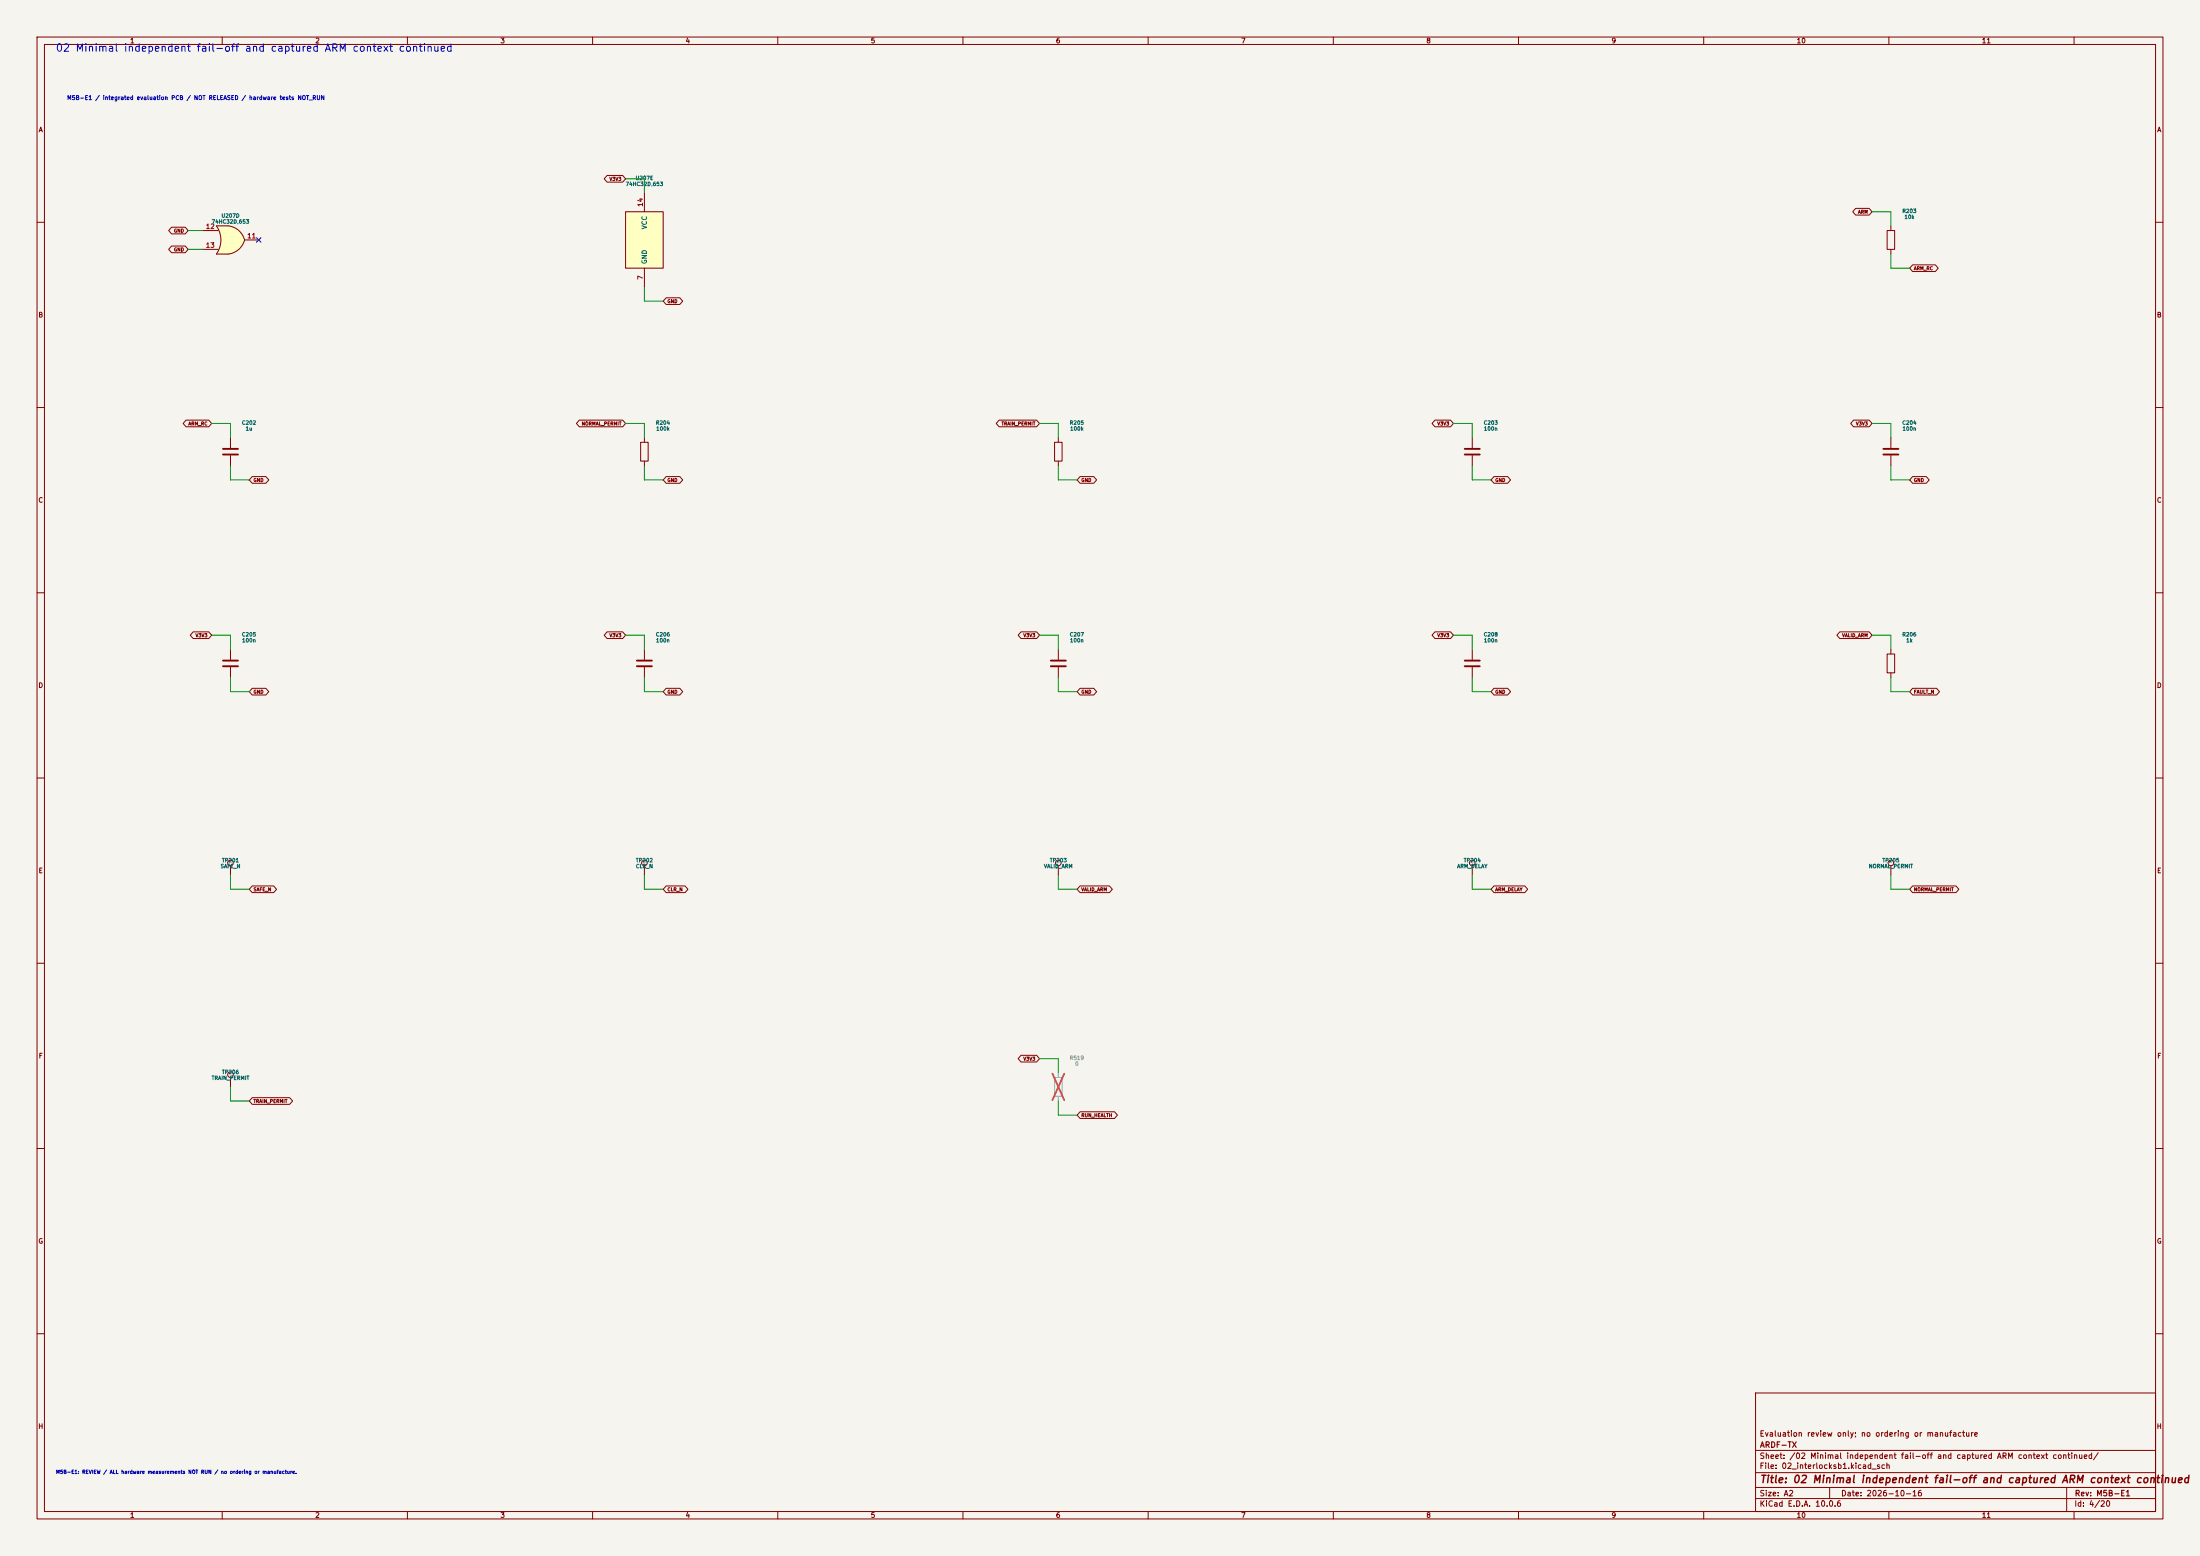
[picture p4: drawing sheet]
(kicad_sch (version 20250114) (generator "eeschema") (generator_version "10.0") (paper "A2") (title_block (title "02 Minimal independent fail-off and captured ARM context continued") (date "2026-10-16") (rev "M5B-E1") (company "ARDF-TX") (comment 1 "Evaluation review only; no ordering or manufacture")) (lib_symbols (symbol "ARDF_2M:74HC32" (body_styles demorgan) (pin_names (offset 1.016)) (exclude_from_sim no) (in_bom yes) (on_board yes) (in_pos_files yes) (duplicate_pin_numbers_are_jumpers no) (property "Reference" "U" (at 0 1.27 0) (show_name no) (do_not_autoplace no) (effects (font (size 1.27 1.27)))) (property "Value" "74LS32" (at 0 -1.27 0) (show_name no) (do_not_autoplace no) (effects (font (size 1.27 1.27)))) (property "Footprint" "" (at 0 0 0) (show_name no) (do_not_autoplace no) (hide yes) (effects (font (size 1.27 1.27)))) (property "Datasheet" "http://www.ti.com/lit/gpn/sn74LS32" (at 0 0 0) (show_name no) (do_not_autoplace no) (hide yes) (effects (font (size 1.27 1.27)))) (property "Description" "Quad 2-input OR" (at 0 0 0) (show_name no) (do_not_autoplace no) (hide yes) (effects (font (size 1.27 1.27)))) (property "ki_locked" "" (at 0 0 0) (show_name no) (do_not_autoplace no) (effects (font (size 1.27 1.27)))) (property "ki_keywords" "TTL Or2" (at 0 0 0) (show_name no) (do_not_autoplace no) (hide yes) (effects (font (size 1.27 1.27)))) (property "ki_fp_filters" "SOIC*3.9x8.7mm*" (at 0 0 0) (show_name no) (do_not_autoplace no) (hide yes) (effects (font (size 1.27 1.27)))) (symbol "74HC32_1_1" (arc (start -3.81 3.81) (mid -2.589 0) (end -3.81 -3.81) (stroke (width 0.254) (type default)) (fill (type none))) (polyline (pts (xy -3.81 3.81) (xy -0.635 3.81)) (stroke (width 0.254) (type default)) (fill (type background))) (polyline (pts (xy -3.81 -3.81) (xy -0.635 -3.81)) (stroke (width 0.254) (type default)) (fill (type background))) (arc (start 3.81 0) (mid 2.1855 -2.584) (end -0.6096 -3.81) (stroke (width 0.254) (type default)) (fill (type background))) (arc (start -0.6096 3.81) (mid 2.1928 2.5924) (end 3.81 0) (stroke (width 0.254) (type default)) (fill (type background))) (polyline (pts (xy -0.635 3.81) (xy -3.81 3.81) (xy -3.81 3.81) (xy -3.556 3.4036) (xy -3.0226 2.2606) (xy -2.6924 1.0414) (xy -2.6162 -0.254) (xy -2.7686 -1.4986) (xy -3.175 -2.7178) (xy -3.81 -3.81) (xy -3.81 -3.81) (xy -0.635 -3.81)) (stroke (width -25.4) (type default)) (fill (type background))) (pin input line (at -7.62 2.54 0) (length 4.318) (name "" (effects (font (size 1.27 1.27)))) (number "1" (effects (font (size 1.27 1.27))))) (pin input line (at -7.62 -2.54 0) (length 4.318) (name "" (effects (font (size 1.27 1.27)))) (number "2" (effects (font (size 1.27 1.27))))) (pin output line (at 7.62 0 180) (length 3.81) (name "" (effects (font (size 1.27 1.27)))) (number "3" (effects (font (size 1.27 1.27)))))) (symbol "74HC32_1_2" (arc (start 0 3.81) (mid 3.7934 0) (end 0 -3.81) (stroke (width 0.254) (type default)) (fill (type background))) (polyline (pts (xy 0 3.81) (xy -3.81 3.81) (xy -3.81 -3.81) (xy 0 -3.81)) (stroke (width 0.254) (type default)) (fill (type background))) (pin input inverted (at -7.62 2.54 0) (length 3.81) (name "" (effects (font (size 1.27 1.27)))) (number "1" (effects (font (size 1.27 1.27))))) (pin input inverted (at -7.62 -2.54 0) (length 3.81) (name "" (effects (font (size 1.27 1.27)))) (number "2" (effects (font (size 1.27 1.27))))) (pin output inverted (at 7.62 0 180) (length 3.81) (name "" (effects (font (size 1.27 1.27)))) (number "3" (effects (font (size 1.27 1.27)))))) (symbol "74HC32_2_1" (arc (start -3.81 3.81) (mid -2.589 0) (end -3.81 -3.81) (stroke (width 0.254) (type default)) (fill (type none))) (polyline (pts (xy -3.81 3.81) (xy -0.635 3.81)) (stroke (width 0.254) (type default)) (fill (type background))) (polyline (pts (xy -3.81 -3.81) (xy -0.635 -3.81)) (stroke (width 0.254) (type default)) (fill (type background))) (arc (start 3.81 0) (mid 2.1855 -2.584) (end -0.6096 -3.81) (stroke (width 0.254) (type default)) (fill (type background))) (arc (start -0.6096 3.81) (mid 2.1928 2.5924) (end 3.81 0) (stroke (width 0.254) (type default)) (fill (type background))) (polyline (pts (xy -0.635 3.81) (xy -3.81 3.81) (xy -3.81 3.81) (xy -3.556 3.4036) (xy -3.0226 2.2606) (xy -2.6924 1.0414) (xy -2.6162 -0.254) (xy -2.7686 -1.4986) (xy -3.175 -2.7178) (xy -3.81 -3.81) (xy -3.81 -3.81) (xy -0.635 -3.81)) (stroke (width -25.4) (type default)) (fill (type background))) (pin input line (at -7.62 2.54 0) (length 4.318) (name "" (effects (font (size 1.27 1.27)))) (number "4" (effects (font (size 1.27 1.27))))) (pin input line (at -7.62 -2.54 0) (length 4.318) (name "" (effects (font (size 1.27 1.27)))) (number "5" (effects (font (size 1.27 1.27))))) (pin output line (at 7.62 0 180) (length 3.81) (name "" (effects (font (size 1.27 1.27)))) (number "6" (effects (font (size 1.27 1.27)))))) (symbol "74HC32_2_2" (arc (start 0 3.81) (mid 3.7934 0) (end 0 -3.81) (stroke (width 0.254) (type default)) (fill (type background))) (polyline (pts (xy 0 3.81) (xy -3.81 3.81) (xy -3.81 -3.81) (xy 0 -3.81)) (stroke (width 0.254) (type default)) (fill (type background))) (pin input inverted (at -7.62 2.54 0) (length 3.81) (name "" (effects (font (size 1.27 1.27)))) (number "4" (effects (font (size 1.27 1.27))))) (pin input inverted (at -7.62 -2.54 0) (length 3.81) (name "" (effects (font (size 1.27 1.27)))) (number "5" (effects (font (size 1.27 1.27))))) (pin output inverted (at 7.62 0 180) (length 3.81) (name "" (effects (font (size 1.27 1.27)))) (number "6" (effects (font (size 1.27 1.27)))))) (symbol "74HC32_3_1" (arc (start -3.81 3.81) (mid -2.589 0) (end -3.81 -3.81) (stroke (width 0.254) (type default)) (fill (type none))) (polyline (pts (xy -3.81 3.81) (xy -0.635 3.81)) (stroke (width 0.254) (type default)) (fill (type background))) (polyline (pts (xy -3.81 -3.81) (xy -0.635 -3.81)) (stroke (width 0.254) (type default)) (fill (type background))) (arc (start 3.81 0) (mid 2.1855 -2.584) (end -0.6096 -3.81) (stroke (width 0.254) (type default)) (fill (type background))) (arc (start -0.6096 3.81) (mid 2.1928 2.5924) (end 3.81 0) (stroke (width 0.254) (type default)) (fill (type background))) (polyline (pts (xy -0.635 3.81) (xy -3.81 3.81) (xy -3.81 3.81) (xy -3.556 3.4036) (xy -3.0226 2.2606) (xy -2.6924 1.0414) (xy -2.6162 -0.254) (xy -2.7686 -1.4986) (xy -3.175 -2.7178) (xy -3.81 -3.81) (xy -3.81 -3.81) (xy -0.635 -3.81)) (stroke (width -25.4) (type default)) (fill (type background))) (pin output line (at 7.62 0 180) (length 3.81) (name "" (effects (font (size 1.27 1.27)))) (number "8" (effects (font (size 1.27 1.27))))) (pin input line (at -7.62 2.54 0) (length 4.318) (name "" (effects (font (size 1.27 1.27)))) (number "9" (effects (font (size 1.27 1.27))))) (pin input line (at -7.62 -2.54 0) (length 4.318) (name "" (effects (font (size 1.27 1.27)))) (number "10" (effects (font (size 1.27 1.27)))))) (symbol "74HC32_3_2" (arc (start 0 3.81) (mid 3.7934 0) (end 0 -3.81) (stroke (width 0.254) (type default)) (fill (type background))) (polyline (pts (xy 0 3.81) (xy -3.81 3.81) (xy -3.81 -3.81) (xy 0 -3.81)) (stroke (width 0.254) (type default)) (fill (type background))) (pin output inverted (at 7.62 0 180) (length 3.81) (name "" (effects (font (size 1.27 1.27)))) (number "8" (effects (font (size 1.27 1.27))))) (pin input inverted (at -7.62 2.54 0) (length 3.81) (name "" (effects (font (size 1.27 1.27)))) (number "9" (effects (font (size 1.27 1.27))))) (pin input inverted (at -7.62 -2.54 0) (length 3.81) (name "" (effects (font (size 1.27 1.27)))) (number "10" (effects (font (size 1.27 1.27)))))) (symbol "74HC32_4_1" (arc (start -3.81 3.81) (mid -2.589 0) (end -3.81 -3.81) (stroke (width 0.254) (type default)) (fill (type none))) (polyline (pts (xy -3.81 3.81) (xy -0.635 3.81)) (stroke (width 0.254) (type default)) (fill (type background))) (polyline (pts (xy -3.81 -3.81) (xy -0.635 -3.81)) (stroke (width 0.254) (type default)) (fill (type background))) (arc (start 3.81 0) (mid 2.1855 -2.584) (end -0.6096 -3.81) (stroke (width 0.254) (type default)) (fill (type background))) (arc (start -0.6096 3.81) (mid 2.1928 2.5924) (end 3.81 0) (stroke (width 0.254) (type default)) (fill (type background))) (polyline (pts (xy -0.635 3.81) (xy -3.81 3.81) (xy -3.81 3.81) (xy -3.556 3.4036) (xy -3.0226 2.2606) (xy -2.6924 1.0414) (xy -2.6162 -0.254) (xy -2.7686 -1.4986) (xy -3.175 -2.7178) (xy -3.81 -3.81) (xy -3.81 -3.81) (xy -0.635 -3.81)) (stroke (width -25.4) (type default)) (fill (type background))) (pin output line (at 7.62 0 180) (length 3.81) (name "" (effects (font (size 1.27 1.27)))) (number "11" (effects (font (size 1.27 1.27))))) (pin input line (at -7.62 2.54 0) (length 4.318) (name "" (effects (font (size 1.27 1.27)))) (number "12" (effects (font (size 1.27 1.27))))) (pin input line (at -7.62 -2.54 0) (length 4.318) (name "" (effects (font (size 1.27 1.27)))) (number "13" (effects (font (size 1.27 1.27)))))) (symbol "74HC32_4_2" (arc (start 0 3.81) (mid 3.7934 0) (end 0 -3.81) (stroke (width 0.254) (type default)) (fill (type background))) (polyline (pts (xy 0 3.81) (xy -3.81 3.81) (xy -3.81 -3.81) (xy 0 -3.81)) (stroke (width 0.254) (type default)) (fill (type background))) (pin output inverted (at 7.62 0 180) (length 3.81) (name "" (effects (font (size 1.27 1.27)))) (number "11" (effects (font (size 1.27 1.27))))) (pin input inverted (at -7.62 2.54 0) (length 3.81) (name "" (effects (font (size 1.27 1.27)))) (number "12" (effects (font (size 1.27 1.27))))) (pin input inverted (at -7.62 -2.54 0) (length 3.81) (name "" (effects (font (size 1.27 1.27)))) (number "13" (effects (font (size 1.27 1.27)))))) (symbol "74HC32_5_0" (pin power_in line (at 0 -12.7 90) (length 5.08) (name "GND" (effects (font (size 1.27 1.27)))) (number "7" (effects (font (size 1.27 1.27))))) (pin power_in line (at 0 12.7 270) (length 5.08) (name "VCC" (effects (font (size 1.27 1.27)))) (number "14" (effects (font (size 1.27 1.27)))))) (symbol "74HC32_5_1" (rectangle (start -5.08 7.62) (end 5.08 -7.62) (stroke (width 0.254) (type default)) (fill (type background)))) (embedded_fonts no)) (symbol "ARDF_2M:C" (pin_numbers (hide yes)) (pin_names (offset 0.254)) (exclude_from_sim no) (in_bom yes) (on_board yes) (in_pos_files yes) (duplicate_pin_numbers_are_jumpers no) (property "Reference" "C" (at 0.635 2.54 0) (show_name no) (do_not_autoplace no) (effects (font (size 1.27 1.27)) (justify left))) (property "Value" "C" (at 0.635 -2.54 0) (show_name no) (do_not_autoplace no) (effects (font (size 1.27 1.27)) (justify left))) (property "Footprint" "" (at 0.9652 -3.81 0) (show_name no) (do_not_autoplace no) (hide yes) (effects (font (size 1.27 1.27)))) (property "Datasheet" "" (at 0 0 0) (show_name no) (do_not_autoplace no) (hide yes) (effects (font (size 1.27 1.27)))) (property "Description" "Unpolarized capacitor" (at 0 0 0) (show_name no) (do_not_autoplace no) (hide yes) (effects (font (size 1.27 1.27)))) (property "ki_keywords" "cap capacitor" (at 0 0 0) (show_name no) (do_not_autoplace no) (hide yes) (effects (font (size 1.27 1.27)))) (property "ki_fp_filters" "C_*" (at 0 0 0) (show_name no) (do_not_autoplace no) (hide yes) (effects (font (size 1.27 1.27)))) (symbol "C_0_1" (polyline (pts (xy -2.032 0.762) (xy 2.032 0.762)) (stroke (width 0.508) (type default)) (fill (type none))) (polyline (pts (xy -2.032 -0.762) (xy 2.032 -0.762)) (stroke (width 0.508) (type default)) (fill (type none)))) (symbol "C_1_1" (pin passive line (at 0 3.81 270) (length 2.794) (name "" (effects (font (size 1.27 1.27)))) (number "1" (effects (font (size 1.27 1.27))))) (pin passive line (at 0 -3.81 90) (length 2.794) (name "" (effects (font (size 1.27 1.27)))) (number "2" (effects (font (size 1.27 1.27)))))) (embedded_fonts no)) (symbol "ARDF_2M:R" (pin_numbers (hide yes)) (pin_names (offset 0)) (exclude_from_sim no) (in_bom yes) (on_board yes) (in_pos_files yes) (duplicate_pin_numbers_are_jumpers no) (property "Reference" "R" (at 2.032 0 90) (show_name no) (do_not_autoplace no) (effects (font (size 1.27 1.27)))) (property "Value" "R" (at 0 0 90) (show_name no) (do_not_autoplace no) (effects (font (size 1.27 1.27)))) (property "Footprint" "" (at -1.778 0 90) (show_name no) (do_not_autoplace no) (hide yes) (effects (font (size 1.27 1.27)))) (property "Datasheet" "" (at 0 0 0) (show_name no) (do_not_autoplace no) (hide yes) (effects (font (size 1.27 1.27)))) (property "Description" "Resistor" (at 0 0 0) (show_name no) (do_not_autoplace no) (hide yes) (effects (font (size 1.27 1.27)))) (property "ki_keywords" "R res resistor" (at 0 0 0) (show_name no) (do_not_autoplace no) (hide yes) (effects (font (size 1.27 1.27)))) (property "ki_fp_filters" "R_*" (at 0 0 0) (show_name no) (do_not_autoplace no) (hide yes) (effects (font (size 1.27 1.27)))) (symbol "R_0_1" (rectangle (start -1.016 -2.54) (end 1.016 2.54) (stroke (width 0.254) (type default)) (fill (type none)))) (symbol "R_1_1" (pin passive line (at 0 3.81 270) (length 1.27) (name "" (effects (font (size 1.27 1.27)))) (number "1" (effects (font (size 1.27 1.27))))) (pin passive line (at 0 -3.81 90) (length 1.27) (name "" (effects (font (size 1.27 1.27)))) (number "2" (effects (font (size 1.27 1.27)))))) (embedded_fonts no)) (symbol "ARDF_2M:TestPoint" (pin_numbers (hide yes)) (pin_names (offset 0.762) (hide yes)) (exclude_from_sim no) (in_bom yes) (on_board yes) (in_pos_files yes) (duplicate_pin_numbers_are_jumpers no) (property "Reference" "TP" (at 0 6.858 0) (show_name no) (do_not_autoplace no) (effects (font (size 1.27 1.27)))) (property "Value" "TestPoint" (at 0 5.08 0) (show_name no) (do_not_autoplace no) (effects (font (size 1.27 1.27)))) (property "Footprint" "" (at 5.08 0 0) (show_name no) (do_not_autoplace no) (hide yes) (effects (font (size 1.27 1.27)))) (property "Datasheet" "" (at 5.08 0 0) (show_name no) (do_not_autoplace no) (hide yes) (effects (font (size 1.27 1.27)))) (property "Description" "test point" (at 0 0 0) (show_name no) (do_not_autoplace no) (hide yes) (effects (font (size 1.27 1.27)))) (property "ki_keywords" "test point tp" (at 0 0 0) (show_name no) (do_not_autoplace no) (hide yes) (effects (font (size 1.27 1.27)))) (property "ki_fp_filters" "Pin* Test* ARDF_2M:Probe_Pad_0p6" (at 0 0 0) (show_name no) (do_not_autoplace no) (hide yes) (effects (font (size 1.27 1.27)))) (symbol "TestPoint_0_1" (circle (center 0 3.302) (radius 0.762) (stroke (width 0) (type default)) (fill (type none)))) (symbol "TestPoint_1_1" (pin passive line (at 0 0 90) (length 2.54) (name "1" (effects (font (size 1.27 1.27)))) (number "1" (effects (font (size 1.27 1.27)))))) (embedded_fonts no))) (text "02 Minimal independent fail-off and captured ARM context continued" (at 15 12 0) (effects (font (size 2 2)) (justify left top))) (text "M5B-E1 / integrated evaluation PCB / NOT RELEASED / hardware tests NOT_RUN" (at 18 26 0) (effects (font (size 1.1 1.1)) (justify left top))) (symbol (lib_id "ARDF_2M:74HC32") (at 62.230000000000004 64.77 0) (unit 4) (in_bom yes) (on_board yes) (dnp no) (property "Reference" "U207" (at 62.230000000000004 58.23 0) (effects (font (size 1.0 1.0)))) (property "Value" "74HC32D,653" (at 62.230000000000004 59.83 0) (effects (font (size 1.0 1.0)))) (property "Footprint" "Package_SO:SOIC-14_3.9x8.7mm_P1.27mm" (at 62.230000000000004 64.77 0) (effects (font (size 1.27 1.27)) (hide yes))) (property "Datasheet" "https://assets.nexperia.com/documents/data-sheet/74HC_HCT32.pdf" (at 62.230000000000004 64.77 0) (effects (font (size 1.27 1.27)) (hide yes))) (property "MPN" "74HC32D,653" (at 62.230000000000004 64.77 0) (effects (font (size 1.27 1.27)) (hide yes))) (property "Population" "NORMAL" (at 62.230000000000004 64.77 0) (effects (font (size 1.27 1.27)) (hide yes))) (property "Function" "interlock" (at 62.230000000000004 64.77 0) (effects (font (size 1.27 1.27)) (hide yes))) (property "Engineering_Note" "3.3 V CMOS. Each physical package counted once; every unused input tied." (at 62.230000000000004 64.77 0) (effects (font (size 1.27 1.27)) (hide yes))) (property "Status" "EVALUATION / NOT RELEASED" (at 62.230000000000004 64.77 0) (effects (font (size 1.27 1.27)) (hide yes)))) (no_connect (at 69.8500 64.7700)) (wire (pts (xy 54.6100 62.2300) (xy 50.8000 62.2300)) (stroke (width 0) (type default))) (global_label "GND" (shape bidirectional) (at 50.8000 62.2300 0) (fields_autoplaced yes) (effects (font (size 0.9 0.9)) (justify right))) (wire (pts (xy 54.6100 67.3100) (xy 50.8000 67.3100)) (stroke (width 0) (type default))) (global_label "GND" (shape bidirectional) (at 50.8000 67.3100 0) (fields_autoplaced yes) (effects (font (size 0.9 0.9)) (justify right))) (symbol (lib_id "ARDF_2M:74HC32") (at 173.99 64.77 0) (unit 5) (in_bom yes) (on_board yes) (dnp no) (property "Reference" "U207" (at 173.99 48.06999999999999 0) (effects (font (size 1.0 1.0)))) (property "Value" "74HC32D,653" (at 173.99 49.669999999999995 0) (effects (font (size 1.0 1.0)))) (property "Footprint" "Package_SO:SOIC-14_3.9x8.7mm_P1.27mm" (at 173.99 64.77 0) (effects (font (size 1.27 1.27)) (hide yes))) (property "Datasheet" "https://assets.nexperia.com/documents/data-sheet/74HC_HCT32.pdf" (at 173.99 64.77 0) (effects (font (size 1.27 1.27)) (hide yes))) (property "MPN" "74HC32D,653" (at 173.99 64.77 0) (effects (font (size 1.27 1.27)) (hide yes))) (property "Population" "NORMAL" (at 173.99 64.77 0) (effects (font (size 1.27 1.27)) (hide yes))) (property "Function" "interlock" (at 173.99 64.77 0) (effects (font (size 1.27 1.27)) (hide yes))) (property "Engineering_Note" "3.3 V CMOS. Each physical package counted once; every unused input tied." (at 173.99 64.77 0) (effects (font (size 1.27 1.27)) (hide yes))) (property "Status" "EVALUATION / NOT RELEASED" (at 173.99 64.77 0) (effects (font (size 1.27 1.27)) (hide yes)))) (wire (pts (xy 173.9900 77.4700) (xy 173.9900 81.2800)) (stroke (width 0) (type default))) (wire (pts (xy 173.9900 81.2800) (xy 179.0700 81.2800)) (stroke (width 0) (type default))) (global_label "GND" (shape bidirectional) (at 179.0700 81.2800 180) (fields_autoplaced yes) (effects (font (size 0.9 0.9)) (justify left))) (wire (pts (xy 173.9900 52.0700) (xy 173.9900 48.2600)) (stroke (width 0) (type default))) (wire (pts (xy 173.9900 48.2600) (xy 168.9100 48.2600)) (stroke (width 0) (type default))) (global_label "V3V3" (shape bidirectional) (at 168.9100 48.2600 0) (fields_autoplaced yes) (effects (font (size 0.9 0.9)) (justify right))) (symbol (lib_id "ARDF_2M:R") (at 510.54 64.77 0) (unit 1) (in_bom yes) (on_board yes) (dnp no) (property "Reference" "R203" (at 515.54 56.959999999999994 0) (effects (font (size 1.0 1.0)))) (property "Value" "10k" (at 515.54 58.559999999999995 0) (effects (font (size 1.0 1.0)))) (property "Footprint" "Resistor_SMD:R_0603_1608Metric" (at 515.54 64.77 0) (effects (font (size 1.27 1.27)) (hide yes))) (property "Datasheet" "https://www.yageo.com/en/ProductCategory/Resistors" (at 515.54 64.77 0) (effects (font (size 1.27 1.27)) (hide yes))) (property "MPN" "RC0603FR-0710KL" (at 515.54 64.77 0) (effects (font (size 1.27 1.27)) (hide yes))) (property "Population" "ALL" (at 515.54 64.77 0) (effects (font (size 1.27 1.27)) (hide yes))) (property "Function" "passive" (at 515.54 64.77 0) (effects (font (size 1.27 1.27)) (hide yes))) (property "Engineering_Note" "" (at 515.54 64.77 0) (effects (font (size 1.27 1.27)) (hide yes))) (property "Status" "EVALUATION / NOT RELEASED" (at 515.54 64.77 0) (effects (font (size 1.27 1.27)) (hide yes)))) (wire (pts (xy 510.5400 60.9600) (xy 510.5400 57.1500)) (stroke (width 0) (type default))) (wire (pts (xy 510.5400 57.1500) (xy 505.4600 57.1500)) (stroke (width 0) (type default))) (global_label "ARM" (shape bidirectional) (at 505.4600 57.1500 0) (fields_autoplaced yes) (effects (font (size 0.9 0.9)) (justify right))) (wire (pts (xy 510.5400 68.5800) (xy 510.5400 72.3900)) (stroke (width 0) (type default))) (wire (pts (xy 510.5400 72.3900) (xy 515.6200 72.3900)) (stroke (width 0) (type default))) (global_label "ARM_RC" (shape bidirectional) (at 515.6200 72.3900 180) (fields_autoplaced yes) (effects (font (size 0.9 0.9)) (justify left))) (symbol (lib_id "ARDF_2M:C") (at 62.230000000000004 121.92 0) (unit 1) (in_bom yes) (on_board yes) (dnp no) (property "Reference" "C202" (at 67.23 114.11 0) (effects (font (size 1.0 1.0)))) (property "Value" "1u" (at 67.23 115.71 0) (effects (font (size 1.0 1.0)))) (property "Footprint" "Capacitor_SMD:C_0805_2012Metric" (at 67.23 121.92 0) (effects (font (size 1.27 1.27)) (hide yes))) (property "Datasheet" "" (at 67.23 121.92 0) (effects (font (size 1.27 1.27)) (hide yes))) (property "MPN" "CC0805KKX7R9BB105" (at 67.23 121.92 0) (effects (font (size 1.27 1.27)) (hide yes))) (property "Population" "ALL" (at 67.23 121.92 0) (effects (font (size 1.27 1.27)) (hide yes))) (property "Function" "decoupling" (at 67.23 121.92 0) (effects (font (size 1.27 1.27)) (hide yes))) (property "Engineering_Note" "" (at 67.23 121.92 0) (effects (font (size 1.27 1.27)) (hide yes))) (property "Status" "EVALUATION / NOT RELEASED" (at 67.23 121.92 0) (effects (font (size 1.27 1.27)) (hide yes)))) (wire (pts (xy 62.2300 118.1100) (xy 62.2300 114.3000)) (stroke (width 0) (type default))) (wire (pts (xy 62.2300 114.3000) (xy 57.1500 114.3000)) (stroke (width 0) (type default))) (global_label "ARM_RC" (shape bidirectional) (at 57.1500 114.3000 0) (fields_autoplaced yes) (effects (font (size 0.9 0.9)) (justify right))) (wire (pts (xy 62.2300 125.7300) (xy 62.2300 129.5400)) (stroke (width 0) (type default))) (wire (pts (xy 62.2300 129.5400) (xy 67.3100 129.5400)) (stroke (width 0) (type default))) (global_label "GND" (shape bidirectional) (at 67.3100 129.5400 180) (fields_autoplaced yes) (effects (font (size 0.9 0.9)) (justify left))) (symbol (lib_id "ARDF_2M:R") (at 173.99 121.92 0) (unit 1) (in_bom yes) (on_board yes) (dnp no) (property "Reference" "R204" (at 178.99 114.11 0) (effects (font (size 1.0 1.0)))) (property "Value" "100k" (at 178.99 115.71 0) (effects (font (size 1.0 1.0)))) (property "Footprint" "Resistor_SMD:R_0603_1608Metric" (at 178.99 121.92 0) (effects (font (size 1.27 1.27)) (hide yes))) (property "Datasheet" "https://www.yageo.com/en/ProductCategory/Resistors" (at 178.99 121.92 0) (effects (font (size 1.27 1.27)) (hide yes))) (property "MPN" "RC0603FR-07100KL" (at 178.99 121.92 0) (effects (font (size 1.27 1.27)) (hide yes))) (property "Population" "ALL" (at 178.99 121.92 0) (effects (font (size 1.27 1.27)) (hide yes))) (property "Function" "passive" (at 178.99 121.92 0) (effects (font (size 1.27 1.27)) (hide yes))) (property "Engineering_Note" "" (at 178.99 121.92 0) (effects (font (size 1.27 1.27)) (hide yes))) (property "Status" "EVALUATION / NOT RELEASED" (at 178.99 121.92 0) (effects (font (size 1.27 1.27)) (hide yes)))) (wire (pts (xy 173.9900 118.1100) (xy 173.9900 114.3000)) (stroke (width 0) (type default))) (wire (pts (xy 173.9900 114.3000) (xy 168.9100 114.3000)) (stroke (width 0) (type default))) (global_label "NORMAL_PERMIT" (shape bidirectional) (at 168.9100 114.3000 0) (fields_autoplaced yes) (effects (font (size 0.9 0.9)) (justify right))) (wire (pts (xy 173.9900 125.7300) (xy 173.9900 129.5400)) (stroke (width 0) (type default))) (wire (pts (xy 173.9900 129.5400) (xy 179.0700 129.5400)) (stroke (width 0) (type default))) (global_label "GND" (shape bidirectional) (at 179.0700 129.5400 180) (fields_autoplaced yes) (effects (font (size 0.9 0.9)) (justify left))) (symbol (lib_id "ARDF_2M:R") (at 285.75 121.92 0) (unit 1) (in_bom yes) (on_board yes) (dnp no) (property "Reference" "R205" (at 290.75 114.11 0) (effects (font (size 1.0 1.0)))) (property "Value" "100k" (at 290.75 115.71 0) (effects (font (size 1.0 1.0)))) (property "Footprint" "Resistor_SMD:R_0603_1608Metric" (at 290.75 121.92 0) (effects (font (size 1.27 1.27)) (hide yes))) (property "Datasheet" "https://www.yageo.com/en/ProductCategory/Resistors" (at 290.75 121.92 0) (effects (font (size 1.27 1.27)) (hide yes))) (property "MPN" "RC0603FR-07100KL" (at 290.75 121.92 0) (effects (font (size 1.27 1.27)) (hide yes))) (property "Population" "ALL" (at 290.75 121.92 0) (effects (font (size 1.27 1.27)) (hide yes))) (property "Function" "passive" (at 290.75 121.92 0) (effects (font (size 1.27 1.27)) (hide yes))) (property "Engineering_Note" "" (at 290.75 121.92 0) (effects (font (size 1.27 1.27)) (hide yes))) (property "Status" "EVALUATION / NOT RELEASED" (at 290.75 121.92 0) (effects (font (size 1.27 1.27)) (hide yes)))) (wire (pts (xy 285.7500 118.1100) (xy 285.7500 114.3000)) (stroke (width 0) (type default))) (wire (pts (xy 285.7500 114.3000) (xy 280.6700 114.3000)) (stroke (width 0) (type default))) (global_label "TRAIN_PERMIT" (shape bidirectional) (at 280.6700 114.3000 0) (fields_autoplaced yes) (effects (font (size 0.9 0.9)) (justify right))) (wire (pts (xy 285.7500 125.7300) (xy 285.7500 129.5400)) (stroke (width 0) (type default))) (wire (pts (xy 285.7500 129.5400) (xy 290.8300 129.5400)) (stroke (width 0) (type default))) (global_label "GND" (shape bidirectional) (at 290.8300 129.5400 180) (fields_autoplaced yes) (effects (font (size 0.9 0.9)) (justify left))) (symbol (lib_id "ARDF_2M:C") (at 397.51 121.92 0) (unit 1) (in_bom yes) (on_board yes) (dnp no) (property "Reference" "C203" (at 402.51 114.11 0) (effects (font (size 1.0 1.0)))) (property "Value" "100n" (at 402.51 115.71 0) (effects (font (size 1.0 1.0)))) (property "Footprint" "Capacitor_SMD:C_0603_1608Metric" (at 402.51 121.92 0) (effects (font (size 1.27 1.27)) (hide yes))) (property "Datasheet" "" (at 402.51 121.92 0) (effects (font (size 1.27 1.27)) (hide yes))) (property "MPN" "CC0603KRX7R8BB104" (at 402.51 121.92 0) (effects (font (size 1.27 1.27)) (hide yes))) (property "Population" "ALL" (at 402.51 121.92 0) (effects (font (size 1.27 1.27)) (hide yes))) (property "Function" "decoupling" (at 402.51 121.92 0) (effects (font (size 1.27 1.27)) (hide yes))) (property "Engineering_Note" "" (at 402.51 121.92 0) (effects (font (size 1.27 1.27)) (hide yes))) (property "Status" "EVALUATION / NOT RELEASED" (at 402.51 121.92 0) (effects (font (size 1.27 1.27)) (hide yes)))) (wire (pts (xy 397.5100 118.1100) (xy 397.5100 114.3000)) (stroke (width 0) (type default))) (wire (pts (xy 397.5100 114.3000) (xy 392.4300 114.3000)) (stroke (width 0) (type default))) (global_label "V3V3" (shape bidirectional) (at 392.4300 114.3000 0) (fields_autoplaced yes) (effects (font (size 0.9 0.9)) (justify right))) (wire (pts (xy 397.5100 125.7300) (xy 397.5100 129.5400)) (stroke (width 0) (type default))) (wire (pts (xy 397.5100 129.5400) (xy 402.5900 129.5400)) (stroke (width 0) (type default))) (global_label "GND" (shape bidirectional) (at 402.5900 129.5400 180) (fields_autoplaced yes) (effects (font (size 0.9 0.9)) (justify left))) (symbol (lib_id "ARDF_2M:C") (at 510.54 121.92 0) (unit 1) (in_bom yes) (on_board yes) (dnp no) (property "Reference" "C204" (at 515.54 114.11 0) (effects (font (size 1.0 1.0)))) (property "Value" "100n" (at 515.54 115.71 0) (effects (font (size 1.0 1.0)))) (property "Footprint" "Capacitor_SMD:C_0603_1608Metric" (at 515.54 121.92 0) (effects (font (size 1.27 1.27)) (hide yes))) (property "Datasheet" "" (at 515.54 121.92 0) (effects (font (size 1.27 1.27)) (hide yes))) (property "MPN" "CC0603KRX7R8BB104" (at 515.54 121.92 0) (effects (font (size 1.27 1.27)) (hide yes))) (property "Population" "ALL" (at 515.54 121.92 0) (effects (font (size 1.27 1.27)) (hide yes))) (property "Function" "decoupling" (at 515.54 121.92 0) (effects (font (size 1.27 1.27)) (hide yes))) (property "Engineering_Note" "" (at 515.54 121.92 0) (effects (font (size 1.27 1.27)) (hide yes))) (property "Status" "EVALUATION / NOT RELEASED" (at 515.54 121.92 0) (effects (font (size 1.27 1.27)) (hide yes)))) (wire (pts (xy 510.5400 118.1100) (xy 510.5400 114.3000)) (stroke (width 0) (type default))) (wire (pts (xy 510.5400 114.3000) (xy 505.4600 114.3000)) (stroke (width 0) (type default))) (global_label "V3V3" (shape bidirectional) (at 505.4600 114.3000 0) (fields_autoplaced yes) (effects (font (size 0.9 0.9)) (justify right))) (wire (pts (xy 510.5400 125.7300) (xy 510.5400 129.5400)) (stroke (width 0) (type default))) (wire (pts (xy 510.5400 129.5400) (xy 515.6200 129.5400)) (stroke (width 0) (type default))) (global_label "GND" (shape bidirectional) (at 515.6200 129.5400 180) (fields_autoplaced yes) (effects (font (size 0.9 0.9)) (justify left))) (symbol (lib_id "ARDF_2M:C") (at 62.230000000000004 179.07 0) (unit 1) (in_bom yes) (on_board yes) (dnp no) (property "Reference" "C205" (at 67.23 171.26 0) (effects (font (size 1.0 1.0)))) (property "Value" "100n" (at 67.23 172.85999999999999 0) (effects (font (size 1.0 1.0)))) (property "Footprint" "Capacitor_SMD:C_0603_1608Metric" (at 67.23 179.07 0) (effects (font (size 1.27 1.27)) (hide yes))) (property "Datasheet" "" (at 67.23 179.07 0) (effects (font (size 1.27 1.27)) (hide yes))) (property "MPN" "CC0603KRX7R8BB104" (at 67.23 179.07 0) (effects (font (size 1.27 1.27)) (hide yes))) (property "Population" "ALL" (at 67.23 179.07 0) (effects (font (size 1.27 1.27)) (hide yes))) (property "Function" "decoupling" (at 67.23 179.07 0) (effects (font (size 1.27 1.27)) (hide yes))) (property "Engineering_Note" "" (at 67.23 179.07 0) (effects (font (size 1.27 1.27)) (hide yes))) (property "Status" "EVALUATION / NOT RELEASED" (at 67.23 179.07 0) (effects (font (size 1.27 1.27)) (hide yes)))) (wire (pts (xy 62.2300 175.2600) (xy 62.2300 171.4500)) (stroke (width 0) (type default))) (wire (pts (xy 62.2300 171.4500) (xy 57.1500 171.4500)) (stroke (width 0) (type default))) (global_label "V3V3" (shape bidirectional) (at 57.1500 171.4500 0) (fields_autoplaced yes) (effects (font (size 0.9 0.9)) (justify right))) (wire (pts (xy 62.2300 182.8800) (xy 62.2300 186.6900)) (stroke (width 0) (type default))) (wire (pts (xy 62.2300 186.6900) (xy 67.3100 186.6900)) (stroke (width 0) (type default))) (global_label "GND" (shape bidirectional) (at 67.3100 186.6900 180) (fields_autoplaced yes) (effects (font (size 0.9 0.9)) (justify left))) (symbol (lib_id "ARDF_2M:C") (at 173.99 179.07 0) (unit 1) (in_bom yes) (on_board yes) (dnp no) (property "Reference" "C206" (at 178.99 171.26 0) (effects (font (size 1.0 1.0)))) (property "Value" "100n" (at 178.99 172.85999999999999 0) (effects (font (size 1.0 1.0)))) (property "Footprint" "Capacitor_SMD:C_0603_1608Metric" (at 178.99 179.07 0) (effects (font (size 1.27 1.27)) (hide yes))) (property "Datasheet" "" (at 178.99 179.07 0) (effects (font (size 1.27 1.27)) (hide yes))) (property "MPN" "CC0603KRX7R8BB104" (at 178.99 179.07 0) (effects (font (size 1.27 1.27)) (hide yes))) (property "Population" "ALL" (at 178.99 179.07 0) (effects (font (size 1.27 1.27)) (hide yes))) (property "Function" "decoupling" (at 178.99 179.07 0) (effects (font (size 1.27 1.27)) (hide yes))) (property "Engineering_Note" "" (at 178.99 179.07 0) (effects (font (size 1.27 1.27)) (hide yes))) (property "Status" "EVALUATION / NOT RELEASED" (at 178.99 179.07 0) (effects (font (size 1.27 1.27)) (hide yes)))) (wire (pts (xy 173.9900 175.2600) (xy 173.9900 171.4500)) (stroke (width 0) (type default))) (wire (pts (xy 173.9900 171.4500) (xy 168.9100 171.4500)) (stroke (width 0) (type default))) (global_label "V3V3" (shape bidirectional) (at 168.9100 171.4500 0) (fields_autoplaced yes) (effects (font (size 0.9 0.9)) (justify right))) (wire (pts (xy 173.9900 182.8800) (xy 173.9900 186.6900)) (stroke (width 0) (type default))) (wire (pts (xy 173.9900 186.6900) (xy 179.0700 186.6900)) (stroke (width 0) (type default))) (global_label "GND" (shape bidirectional) (at 179.0700 186.6900 180) (fields_autoplaced yes) (effects (font (size 0.9 0.9)) (justify left))) (symbol (lib_id "ARDF_2M:C") (at 285.75 179.07 0) (unit 1) (in_bom yes) (on_board yes) (dnp no) (property "Reference" "C207" (at 290.75 171.26 0) (effects (font (size 1.0 1.0)))) (property "Value" "100n" (at 290.75 172.85999999999999 0) (effects (font (size 1.0 1.0)))) (property "Footprint" "Capacitor_SMD:C_0603_1608Metric" (at 290.75 179.07 0) (effects (font (size 1.27 1.27)) (hide yes))) (property "Datasheet" "" (at 290.75 179.07 0) (effects (font (size 1.27 1.27)) (hide yes))) (property "MPN" "CC0603KRX7R8BB104" (at 290.75 179.07 0) (effects (font (size 1.27 1.27)) (hide yes))) (property "Population" "ALL" (at 290.75 179.07 0) (effects (font (size 1.27 1.27)) (hide yes))) (property "Function" "decoupling" (at 290.75 179.07 0) (effects (font (size 1.27 1.27)) (hide yes))) (property "Engineering_Note" "" (at 290.75 179.07 0) (effects (font (size 1.27 1.27)) (hide yes))) (property "Status" "EVALUATION / NOT RELEASED" (at 290.75 179.07 0) (effects (font (size 1.27 1.27)) (hide yes)))) (wire (pts (xy 285.7500 175.2600) (xy 285.7500 171.4500)) (stroke (width 0) (type default))) (wire (pts (xy 285.7500 171.4500) (xy 280.6700 171.4500)) (stroke (width 0) (type default))) (global_label "V3V3" (shape bidirectional) (at 280.6700 171.4500 0) (fields_autoplaced yes) (effects (font (size 0.9 0.9)) (justify right))) (wire (pts (xy 285.7500 182.8800) (xy 285.7500 186.6900)) (stroke (width 0) (type default))) (wire (pts (xy 285.7500 186.6900) (xy 290.8300 186.6900)) (stroke (width 0) (type default))) (global_label "GND" (shape bidirectional) (at 290.8300 186.6900 180) (fields_autoplaced yes) (effects (font (size 0.9 0.9)) (justify left))) (symbol (lib_id "ARDF_2M:C") (at 397.51 179.07 0) (unit 1) (in_bom yes) (on_board yes) (dnp no) (property "Reference" "C208" (at 402.51 171.26 0) (effects (font (size 1.0 1.0)))) (property "Value" "100n" (at 402.51 172.85999999999999 0) (effects (font (size 1.0 1.0)))) (property "Footprint" "Capacitor_SMD:C_0603_1608Metric" (at 402.51 179.07 0) (effects (font (size 1.27 1.27)) (hide yes))) (property "Datasheet" "" (at 402.51 179.07 0) (effects (font (size 1.27 1.27)) (hide yes))) (property "MPN" "CC0603KRX7R8BB104" (at 402.51 179.07 0) (effects (font (size 1.27 1.27)) (hide yes))) (property "Population" "NORMAL" (at 402.51 179.07 0) (effects (font (size 1.27 1.27)) (hide yes))) (property "Function" "decoupling" (at 402.51 179.07 0) (effects (font (size 1.27 1.27)) (hide yes))) (property "Engineering_Note" "" (at 402.51 179.07 0) (effects (font (size 1.27 1.27)) (hide yes))) (property "Status" "EVALUATION / NOT RELEASED" (at 402.51 179.07 0) (effects (font (size 1.27 1.27)) (hide yes)))) (wire (pts (xy 397.5100 175.2600) (xy 397.5100 171.4500)) (stroke (width 0) (type default))) (wire (pts (xy 397.5100 171.4500) (xy 392.4300 171.4500)) (stroke (width 0) (type default))) (global_label "V3V3" (shape bidirectional) (at 392.4300 171.4500 0) (fields_autoplaced yes) (effects (font (size 0.9 0.9)) (justify right))) (wire (pts (xy 397.5100 182.8800) (xy 397.5100 186.6900)) (stroke (width 0) (type default))) (wire (pts (xy 397.5100 186.6900) (xy 402.5900 186.6900)) (stroke (width 0) (type default))) (global_label "GND" (shape bidirectional) (at 402.5900 186.6900 180) (fields_autoplaced yes) (effects (font (size 0.9 0.9)) (justify left))) (symbol (lib_id "ARDF_2M:R") (at 510.54 179.07 0) (unit 1) (in_bom yes) (on_board yes) (dnp no) (property "Reference" "R206" (at 515.54 171.26 0) (effects (font (size 1.0 1.0)))) (property "Value" "1k" (at 515.54 172.85999999999999 0) (effects (font (size 1.0 1.0)))) (property "Footprint" "Resistor_SMD:R_0603_1608Metric" (at 515.54 179.07 0) (effects (font (size 1.27 1.27)) (hide yes))) (property "Datasheet" "https://www.yageo.com/en/ProductCategory/Resistors" (at 515.54 179.07 0) (effects (font (size 1.27 1.27)) (hide yes))) (property "MPN" "RC0603FR-071KL" (at 515.54 179.07 0) (effects (font (size 1.27 1.27)) (hide yes))) (property "Population" "ALL" (at 515.54 179.07 0) (effects (font (size 1.27 1.27)) (hide yes))) (property "Function" "interlock" (at 515.54 179.07 0) (effects (font (size 1.27 1.27)) (hide yes))) (property "Engineering_Note" "" (at 515.54 179.07 0) (effects (font (size 1.27 1.27)) (hide yes))) (property "Status" "EVALUATION / NOT RELEASED" (at 515.54 179.07 0) (effects (font (size 1.27 1.27)) (hide yes)))) (wire (pts (xy 510.5400 175.2600) (xy 510.5400 171.4500)) (stroke (width 0) (type default))) (wire (pts (xy 510.5400 171.4500) (xy 505.4600 171.4500)) (stroke (width 0) (type default))) (global_label "VALID_ARM" (shape bidirectional) (at 505.4600 171.4500 0) (fields_autoplaced yes) (effects (font (size 0.9 0.9)) (justify right))) (wire (pts (xy 510.5400 182.8800) (xy 510.5400 186.6900)) (stroke (width 0) (type default))) (wire (pts (xy 510.5400 186.6900) (xy 515.6200 186.6900)) (stroke (width 0) (type default))) (global_label "FAULT_N" (shape bidirectional) (at 515.6200 186.6900 180) (fields_autoplaced yes) (effects (font (size 0.9 0.9)) (justify left))) (symbol (lib_id "ARDF_2M:TestPoint") (at 62.230000000000004 236.22 0) (unit 1) (in_bom no) (on_board yes) (dnp no) (property "Reference" "TP201" (at 62.230000000000004 232.22 0) (effects (font (size 1.0 1.0)))) (property "Value" "SAFE_N" (at 62.230000000000004 233.82 0) (effects (font (size 1.0 1.0)))) (property "Footprint" "TestPoint:TestPoint_Pad_D1.0mm" (at 62.230000000000004 236.22 0) (effects (font (size 1.27 1.27)) (hide yes))) (property "Datasheet" "" (at 62.230000000000004 236.22 0) (effects (font (size 1.27 1.27)) (hide yes))) (property "MPN" "PCB feature" (at 62.230000000000004 236.22 0) (effects (font (size 1.27 1.27)) (hide yes))) (property "Population" "ALL" (at 62.230000000000004 236.22 0) (effects (font (size 1.27 1.27)) (hide yes))) (property "Function" "test" (at 62.230000000000004 236.22 0) (effects (font (size 1.27 1.27)) (hide yes))) (property "Engineering_Note" "High impedance probing. No terminated 50-ohm scope on logic/PA drain." (at 62.230000000000004 236.22 0) (effects (font (size 1.27 1.27)) (hide yes))) (property "Status" "EVALUATION / NOT RELEASED" (at 62.230000000000004 236.22 0) (effects (font (size 1.27 1.27)) (hide yes)))) (wire (pts (xy 62.2300 236.2200) (xy 62.2300 240.0300)) (stroke (width 0) (type default))) (wire (pts (xy 62.2300 240.0300) (xy 67.3100 240.0300)) (stroke (width 0) (type default))) (global_label "SAFE_N" (shape bidirectional) (at 67.3100 240.0300 180) (fields_autoplaced yes) (effects (font (size 0.9 0.9)) (justify left))) (symbol (lib_id "ARDF_2M:TestPoint") (at 173.99 236.22 0) (unit 1) (in_bom no) (on_board yes) (dnp no) (property "Reference" "TP202" (at 173.99 232.22 0) (effects (font (size 1.0 1.0)))) (property "Value" "CLR_N" (at 173.99 233.82 0) (effects (font (size 1.0 1.0)))) (property "Footprint" "TestPoint:TestPoint_Pad_D1.0mm" (at 173.99 236.22 0) (effects (font (size 1.27 1.27)) (hide yes))) (property "Datasheet" "" (at 173.99 236.22 0) (effects (font (size 1.27 1.27)) (hide yes))) (property "MPN" "PCB feature" (at 173.99 236.22 0) (effects (font (size 1.27 1.27)) (hide yes))) (property "Population" "ALL" (at 173.99 236.22 0) (effects (font (size 1.27 1.27)) (hide yes))) (property "Function" "test" (at 173.99 236.22 0) (effects (font (size 1.27 1.27)) (hide yes))) (property "Engineering_Note" "High impedance probing. No terminated 50-ohm scope on logic/PA drain." (at 173.99 236.22 0) (effects (font (size 1.27 1.27)) (hide yes))) (property "Status" "EVALUATION / NOT RELEASED" (at 173.99 236.22 0) (effects (font (size 1.27 1.27)) (hide yes)))) (wire (pts (xy 173.9900 236.2200) (xy 173.9900 240.0300)) (stroke (width 0) (type default))) (wire (pts (xy 173.9900 240.0300) (xy 179.0700 240.0300)) (stroke (width 0) (type default))) (global_label "CLR_N" (shape bidirectional) (at 179.0700 240.0300 180) (fields_autoplaced yes) (effects (font (size 0.9 0.9)) (justify left))) (symbol (lib_id "ARDF_2M:TestPoint") (at 285.75 236.22 0) (unit 1) (in_bom no) (on_board yes) (dnp no) (property "Reference" "TP203" (at 285.75 232.22 0) (effects (font (size 1.0 1.0)))) (property "Value" "VALID_ARM" (at 285.75 233.82 0) (effects (font (size 1.0 1.0)))) (property "Footprint" "TestPoint:TestPoint_Pad_D1.0mm" (at 285.75 236.22 0) (effects (font (size 1.27 1.27)) (hide yes))) (property "Datasheet" "" (at 285.75 236.22 0) (effects (font (size 1.27 1.27)) (hide yes))) (property "MPN" "PCB feature" (at 285.75 236.22 0) (effects (font (size 1.27 1.27)) (hide yes))) (property "Population" "ALL" (at 285.75 236.22 0) (effects (font (size 1.27 1.27)) (hide yes))) (property "Function" "test" (at 285.75 236.22 0) (effects (font (size 1.27 1.27)) (hide yes))) (property "Engineering_Note" "High impedance probing. No terminated 50-ohm scope on logic/PA drain." (at 285.75 236.22 0) (effects (font (size 1.27 1.27)) (hide yes))) (property "Status" "EVALUATION / NOT RELEASED" (at 285.75 236.22 0) (effects (font (size 1.27 1.27)) (hide yes)))) (wire (pts (xy 285.7500 236.2200) (xy 285.7500 240.0300)) (stroke (width 0) (type default))) (wire (pts (xy 285.7500 240.0300) (xy 290.8300 240.0300)) (stroke (width 0) (type default))) (global_label "VALID_ARM" (shape bidirectional) (at 290.8300 240.0300 180) (fields_autoplaced yes) (effects (font (size 0.9 0.9)) (justify left))) (symbol (lib_id "ARDF_2M:TestPoint") (at 397.51 236.22 0) (unit 1) (in_bom no) (on_board yes) (dnp no) (property "Reference" "TP204" (at 397.51 232.22 0) (effects (font (size 1.0 1.0)))) (property "Value" "ARM_DELAY" (at 397.51 233.82 0) (effects (font (size 1.0 1.0)))) (property "Footprint" "TestPoint:TestPoint_Pad_D1.0mm" (at 397.51 236.22 0) (effects (font (size 1.27 1.27)) (hide yes))) (property "Datasheet" "" (at 397.51 236.22 0) (effects (font (size 1.27 1.27)) (hide yes))) (property "MPN" "PCB feature" (at 397.51 236.22 0) (effects (font (size 1.27 1.27)) (hide yes))) (property "Population" "ALL" (at 397.51 236.22 0) (effects (font (size 1.27 1.27)) (hide yes))) (property "Function" "test" (at 397.51 236.22 0) (effects (font (size 1.27 1.27)) (hide yes))) (property "Engineering_Note" "High impedance probing. No terminated 50-ohm scope on logic/PA drain." (at 397.51 236.22 0) (effects (font (size 1.27 1.27)) (hide yes))) (property "Status" "EVALUATION / NOT RELEASED" (at 397.51 236.22 0) (effects (font (size 1.27 1.27)) (hide yes)))) (wire (pts (xy 397.5100 236.2200) (xy 397.5100 240.0300)) (stroke (width 0) (type default))) (wire (pts (xy 397.5100 240.0300) (xy 402.5900 240.0300)) (stroke (width 0) (type default))) (global_label "ARM_DELAY" (shape bidirectional) (at 402.5900 240.0300 180) (fields_autoplaced yes) (effects (font (size 0.9 0.9)) (justify left))) (symbol (lib_id "ARDF_2M:TestPoint") (at 510.54 236.22 0) (unit 1) (in_bom no) (on_board yes) (dnp no) (property "Reference" "TP205" (at 510.54 232.22 0) (effects (font (size 1.0 1.0)))) (property "Value" "NORMAL_PERMIT" (at 510.54 233.82 0) (effects (font (size 1.0 1.0)))) (property "Footprint" "TestPoint:TestPoint_Pad_D1.0mm" (at 510.54 236.22 0) (effects (font (size 1.27 1.27)) (hide yes))) (property "Datasheet" "" (at 510.54 236.22 0) (effects (font (size 1.27 1.27)) (hide yes))) (property "MPN" "PCB feature" (at 510.54 236.22 0) (effects (font (size 1.27 1.27)) (hide yes))) (property "Population" "ALL" (at 510.54 236.22 0) (effects (font (size 1.27 1.27)) (hide yes))) (property "Function" "test" (at 510.54 236.22 0) (effects (font (size 1.27 1.27)) (hide yes))) (property "Engineering_Note" "High impedance probing. No terminated 50-ohm scope on logic/PA drain." (at 510.54 236.22 0) (effects (font (size 1.27 1.27)) (hide yes))) (property "Status" "EVALUATION / NOT RELEASED" (at 510.54 236.22 0) (effects (font (size 1.27 1.27)) (hide yes)))) (wire (pts (xy 510.5400 236.2200) (xy 510.5400 240.0300)) (stroke (width 0) (type default))) (wire (pts (xy 510.5400 240.0300) (xy 515.6200 240.0300)) (stroke (width 0) (type default))) (global_label "NORMAL_PERMIT" (shape bidirectional) (at 515.6200 240.0300 180) (fields_autoplaced yes) (effects (font (size 0.9 0.9)) (justify left))) (symbol (lib_id "ARDF_2M:TestPoint") (at 62.230000000000004 293.37 0) (unit 1) (in_bom no) (on_board yes) (dnp no) (property "Reference" "TP206" (at 62.230000000000004 289.37 0) (effects (font (size 1.0 1.0)))) (property "Value" "TRAIN_PERMIT" (at 62.230000000000004 290.97 0) (effects (font (size 1.0 1.0)))) (property "Footprint" "TestPoint:TestPoint_Pad_D1.0mm" (at 62.230000000000004 293.37 0) (effects (font (size 1.27 1.27)) (hide yes))) (property "Datasheet" "" (at 62.230000000000004 293.37 0) (effects (font (size 1.27 1.27)) (hide yes))) (property "MPN" "PCB feature" (at 62.230000000000004 293.37 0) (effects (font (size 1.27 1.27)) (hide yes))) (property "Population" "ALL" (at 62.230000000000004 293.37 0) (effects (font (size 1.27 1.27)) (hide yes))) (property "Function" "test" (at 62.230000000000004 293.37 0) (effects (font (size 1.27 1.27)) (hide yes))) (property "Engineering_Note" "High impedance probing. No terminated 50-ohm scope on logic/PA drain." (at 62.230000000000004 293.37 0) (effects (font (size 1.27 1.27)) (hide yes))) (property "Status" "EVALUATION / NOT RELEASED" (at 62.230000000000004 293.37 0) (effects (font (size 1.27 1.27)) (hide yes)))) (wire (pts (xy 62.2300 293.3700) (xy 62.2300 297.1800)) (stroke (width 0) (type default))) (wire (pts (xy 62.2300 297.1800) (xy 67.3100 297.1800)) (stroke (width 0) (type default))) (global_label "TRAIN_PERMIT" (shape bidirectional) (at 67.3100 297.1800 180) (fields_autoplaced yes) (effects (font (size 0.9 0.9)) (justify left))) (symbol (lib_id "ARDF_2M:R") (at 285.75 293.37 0) (unit 1) (in_bom yes) (on_board yes) (dnp yes) (property "Reference" "R519" (at 290.75 285.56 0) (effects (font (size 1.0 1.0)))) (property "Value" "0" (at 290.75 287.16 0) (effects (font (size 1.0 1.0)))) (property "Footprint" "Resistor_SMD:R_0603_1608Metric" (at 290.75 293.37 0) (effects (font (size 1.27 1.27)) (hide yes))) (property "Datasheet" "https://www.yageo.com/en/ProductCategory/Resistors" (at 290.75 293.37 0) (effects (font (size 1.27 1.27)) (hide yes))) (property "MPN" "RC0603JR-070RL" (at 290.75 293.37 0) (effects (font (size 1.27 1.27)) (hide yes))) (property "Population" "TRAIN_ONLY" (at 290.75 293.37 0) (effects (font (size 1.27 1.27)) (hide yes))) (property "Function" "interlock" (at 290.75 293.37 0) (effects (font (size 1.27 1.27)) (hide yes))) (property "Engineering_Note" "Fit only with U207 and every normal power-stage part omitted. Equivalent to POWER_FAULT_N=1; watchdog/mute/SCL/fresh ARM still active." (at 290.75 293.37 0) (effects (font (size 1.27 1.27)) (hide yes))) (property "Status" "EVALUATION / NOT RELEASED" (at 290.75 293.37 0) (effects (font (size 1.27 1.27)) (hide yes)))) (wire (pts (xy 285.7500 289.5600) (xy 285.7500 285.7500)) (stroke (width 0) (type default))) (wire (pts (xy 285.7500 285.7500) (xy 280.6700 285.7500)) (stroke (width 0) (type default))) (global_label "V3V3" (shape bidirectional) (at 280.6700 285.7500 0) (fields_autoplaced yes) (effects (font (size 0.9 0.9)) (justify right))) (wire (pts (xy 285.7500 297.1800) (xy 285.7500 300.9900)) (stroke (width 0) (type default))) (wire (pts (xy 285.7500 300.9900) (xy 290.8300 300.9900)) (stroke (width 0) (type default))) (global_label "RUN_HEALTH" (shape bidirectional) (at 290.8300 300.9900 180) (fields_autoplaced yes) (effects (font (size 0.9 0.9)) (justify left))) (text "M5B-E1: REVIEW / ALL hardware measurements NOT RUN / no ordering or manufacture." (at 15 397 0) (effects (font (size 0.95 0.95)) (justify left top))) (embedded_fonts no))
